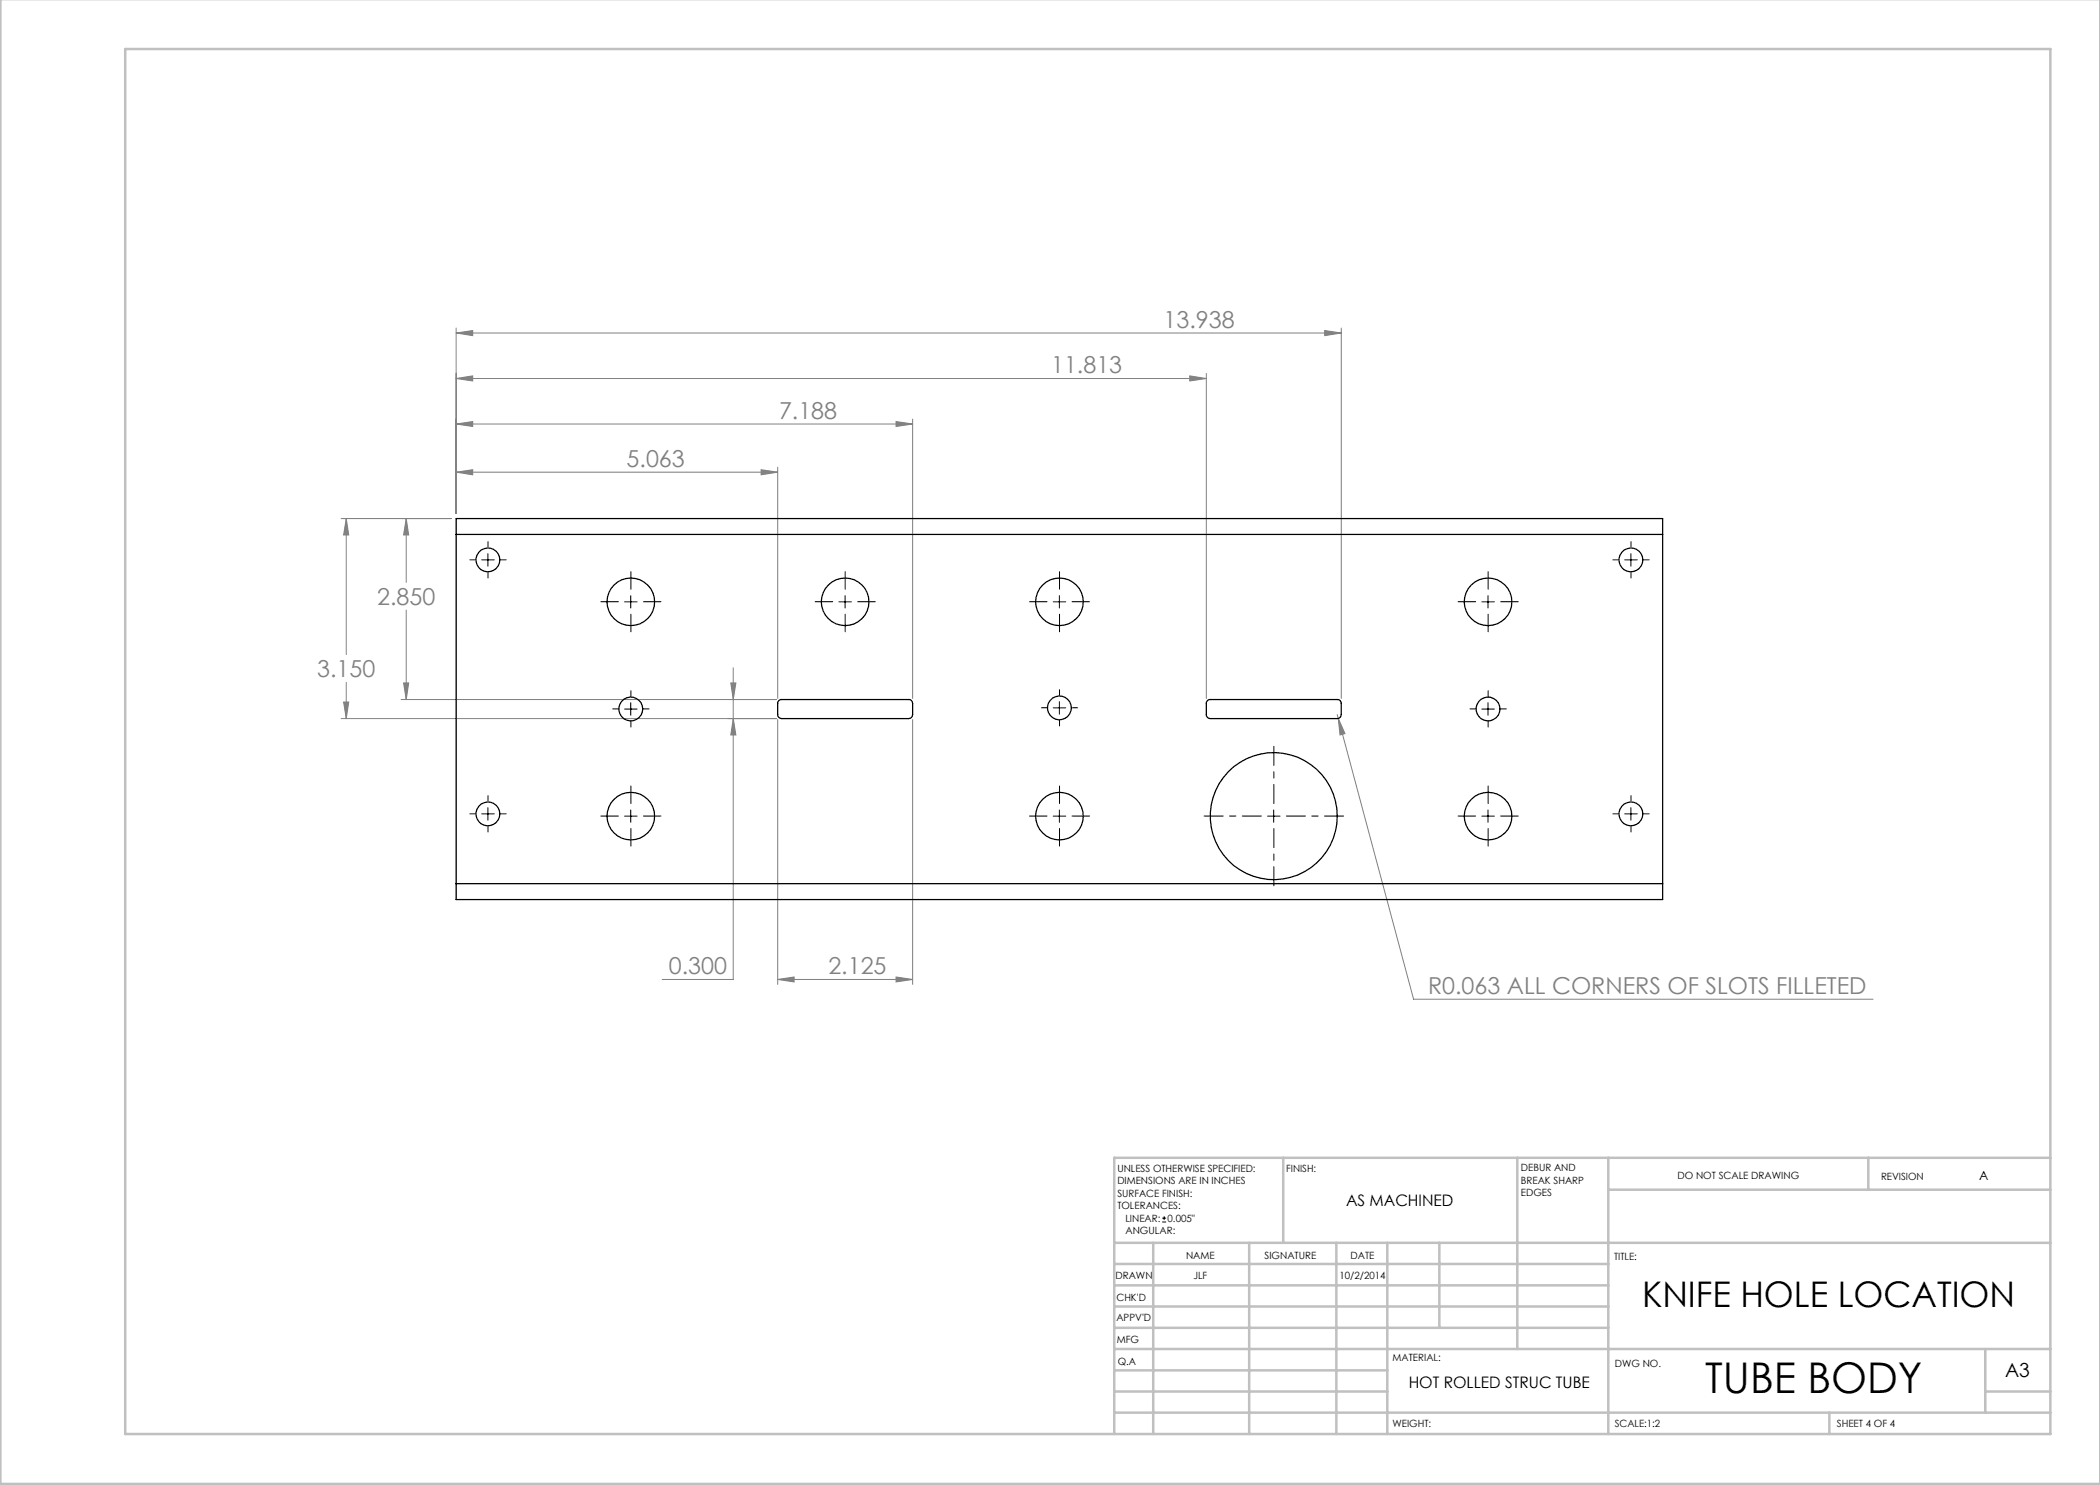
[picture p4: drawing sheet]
<svg xmlns="http://www.w3.org/2000/svg" width="420mm" height="297mm" viewBox="0 0 420 297" stroke-linecap="round" stroke-linejoin="round" font-family="sans-serif">
<g fill="none" stroke="#000" stroke-width=".2">
<path d="M96.3 112h2.5M97.6 110.7v2.5M126.2 119.1v2.5M169 119.1v2.5M211.9 119.1v2.5M297.6 119.1v2.5M324.9 112h2.5M326.2 110.7v2.5M124.9 120.4h2.5M167.8 120.4h2.5M210.6 120.4h2.5M296.4 120.4h2.5"/>
<path d="M124.9 141.8h2.5M126.2 140.5v2.5M210.6 141.6h2.5M211.9 140.3v2.5M296.4 141.8h2.5M297.6 140.5v2.5M96.3 162.8h2.5M97.6 161.5v2.5M124.9 163.2h2.5M126.2 162v2.5M210.6 163.2h2.5M211.9 162v2.5"/>
<path d="M253.5 163.2h2.5M254.7 162v2.5M296.4 163.2h2.5M297.6 162v2.5M324.9 162.8h2.5M326.2 161.5v2.5M232.4 244.4h.8M232.4 243.6h.8M232.8 243.2v.8"/>
</g>
<g fill="none" stroke="#808080" stroke-width=".2">
<path d="M91.2 75.7l3.3-.5v1zM91.2 66.6l3.3-.5v1zM91.2 65.6v37.1M91.2 75.7h150.1M91.2 66.6h177.1M237.9 75.2l3.4 .5-3.4 .5zM241.3 74.7v65M264.9 66.1l3.4 .5-3.4 .5zM268.3 65.6v74.1M91.2 94.4l3.3-.5v1.1zM91.2 84.8l3.3-.5v1zM91.2 94.4h64.3"/>
<path d="M91.2 84.8h91.3M152.2 93.9l3.3 .5-3.3 .6zM155.5 93.4v46.3M179.2 84.3l3.3 .5-3.3 .5zM182.5 83.8v55.9M68.2 103.7h22M69.3 103.7l.4 3.3h-1zM69.3 103.7v27.2M81.2 103.7l.5 3.3h-1zM81.2 103.7v12.8M69.3 136.5v7.2M80.2 139.9h75.1"/>
<path d="M80.7 136.6h1l-.5 3.3zM81.2 122v17.9M146.2 136.6h1l-.6 3.3zM146.6 133.6v62.3h-14.2M68.2 143.7h87.1M68.7 140.4h1l-.4 3.3zM146.6 143.7l.6 3.3h-1zM155.5 143.9v53M182.5 143.9v53M267.4 142.9l.3 .8M267.7 143.7l1.3 3-1 .3zM267.7 143.7l15 56.1h91.9"/>
<path d="M155.5 195.9l3.3-.5v1zM155.5 195.9h27M179.2 195.4l3.3 .5-3.3 .5z"/>
</g>
<g fill="none" stroke="#000" stroke-width=".2" stroke-dasharray="15.2 1.3 1.3 1.3">
<path d="M95.1 112h-1.1M97.6 109.5v-1.2M97.6 114.5v1.1M100.1 112h1.1M126.2 117.8v-3.5M169 117.8v-3.5M211.9 117.8v-3.5M297.6 117.8v-3.5M323.7 112h-1.1M326.2 109.5v-1.2M326.2 114.5v1.1M328.7 112h1.1"/>
<path d="M123.7 120.3h-3.5M126.2 122.8v3.6M126.2 139.3v-1.2M128.7 120.3h3.5M166.5 120.3h-3.5M169 122.8v3.6M171.5 120.3h3.6M209.4 120.3h-3.5M211.9 122.8v3.6M211.9 139.1v-1.2M214.4 120.3h3.5M295.1 120.3h-3.5"/>
<path d="M297.6 122.8v3.6M297.6 139.3v-1.2M300.1 120.3h3.5M123.7 141.8h-1.2M126.2 144.3v1.1M128.7 141.8h1.1M209.4 141.6h-1.1M211.9 144.1v1.1M214.4 141.6h1.1M295.1 141.8h-1.1M297.6 144.3v1.1M300.1 141.8h1.2"/>
<path d="M95.1 162.8h-1.1M97.6 160.3v-1.2M97.6 165.3v1.1M100.1 162.8h1.1M123.7 163.2h-3.5M126.2 160.7v-3.5M126.2 165.7v3.5M128.7 163.2h3.5M209.4 163.2h-3.5M211.9 160.7v-3.5M211.9 165.7v3.5M214.4 163.2h3.5"/>
<path d="M295.1 163.2h-3.5M297.6 160.7v-3.5M297.6 165.7v3.5M300.1 163.2h3.5M323.7 162.8h-1.1M326.2 160.3v-1.2M326.2 165.3v1.1M328.7 162.8h1.1"/>
</g>
<path d="M252.3 163.2h-11.5M254.8 160.7v-11.4M254.8 165.7v11.5M257.3 163.2h11.4" fill="none" stroke="#000" stroke-width=".2" stroke-dasharray="15.2 1.3 1.3 1.3" stroke-dashoffset="11.4"/>
<g fill="none" stroke="#c0c0c0" stroke-width=".5">
<path d="M.1 -.1v296.9h419.9M25 9.8h385.1v277h-385.1zM256.6 231.6v17M303.5 231.6v38.2M321.7 231.6v55.2M321.7 237.9h88.4M373.7 231.6v6.3M410.1 231.6h-187.3v55.2M222.8 248.6h187.3M222.8 257.1h98.9M222.8 252.8h98.9M230.6 248.6v38.2"/>
<path d="M249.8 248.6v38.2M267.3 248.6v38.2M277.5 248.6v38.2M287.9 248.6v17M222.8 265.6h98.9M222.8 261.3h98.9M222.8 278.3h54.7M222.8 274.1h54.7M222.8 269.8h187.3M397.1 278.3h13M397.1 269.8v12.7M222.8 282.5h187.3"/>
<path d="M365.9 282.5v4.3"/>
</g>
<path d="M155.5 195.9l3.3-.5v1zM179.2 195.4l3.3 .5-3.3 .5zM146.2 136.6h1l-.6 3.3zM146.6 143.7l.6 3.3h-1zM91.2 94.4l3.3-.5v1.1zM152.2 93.9l3.3 .5-3.3 .6zM91.2 84.8l3.3-.5v1zM179.2 84.3l3.3 .5-3.3 .5zM91.2 75.7l3.3-.5v1zM237.9 75.2l3.4 .5-3.4 .5zM91.2 66.6l3.3-.5v1zM264.9 66.1l3.4 .5-3.4 .5zM81.2 103.7l.5 3.3h-1zM80.7 136.6h1l-.5 3.3zM69.3 103.7l.4 3.3h-1zM68.7 140.4h1l-.4 3.3zM267.7 143.7l.3 3.3 1-.3z" fill="#808080"/>
<g fill="none" stroke="#000" stroke-width=".25">
<path d="M91.2 106.9v-3.2h241.3v3.2M91.2 106.9v69.8M91.2 106.9h241.3M332.5 106.9v69.8M155.8 140.1l.4-.2h25.5a.78 .78 0 0 1 .8 .8v2.2a.85 .85 0 0 1-.8 .8h-25.4a.78 .78 0 0 1-.8-.8v-2.4zM241.5 140.1l.4-.2h25.5a.78 .78 0 0 1 .9 .8v2.2a.85 .85 0 0 1-.9 .8h-25.4a.78 .78 0 0 1-.7-.8v-2.4zM91.2 176.7v3.2h241.3v-3.2M91.2 176.7h241.3"/>
<circle cx="97.6" cy="112" r="2.39"/>
<circle cx="326.2" cy="112" r="2.39"/>
<circle cx="126.2" cy="120.4" r="4.8"/>
<circle cx="169" cy="120.4" r="4.8"/>
<circle cx="211.9" cy="120.4" r="4.8"/>
<circle cx="297.6" cy="120.4" r="4.8"/>
<circle cx="126.2" cy="141.8" r="2.39"/>
<circle cx="211.9" cy="141.6" r="2.38"/>
<circle cx="297.6" cy="141.8" r="2.39"/>
<circle cx="97.6" cy="162.8" r="2.39"/>
<circle cx="126.2" cy="163.2" r="4.8"/>
<circle cx="211.9" cy="163.2" r="4.8"/>
<circle cx="254.7" cy="163.2" r="12.7"/>
<circle cx="297.6" cy="163.2" r="4.8"/>
<circle cx="326.2" cy="162.8" r="2.39"/>
</g>
<text font-size="8.5" x="341.1" y="278.5">TUBE BODY</text>
<text font-size="7.1" x="328.4" y="261.3">KNIFE HOLE LOCATION</text>
<g font-size="4.7" fill="#808080">
<text x="232.7" y="65.6">13.938</text>
<text x="210.2" y="74.7">11.813</text>
<text x="155.8" y="83.8">7.188</text>
<text x="125.3" y="93.4">5.063</text>
<text x="75.4" y="121">2.850</text>
<text x="63.4" y="135.4">3.150</text>
<text x="133.8" y="194.9">0.300</text>
<text x="165.7" y="194.9">2.125</text>
<text x="285.6" y="198.8">R0.063 ALL CORNERS OF SLOTS FILLETED</text>
</g>
<text font-size="3.9" x="401" y="275.4">A3</text>
<g font-size="3.2">
<text x="269.2" y="241.2">AS MACHINED</text>
<text x="281.7" y="277.7">HOT ROLLED STRUC TUBE</text>
</g>
<text font-size="2.5" x="395.8" y="235.9">A</text>
<g font-size="2">
<text x="223.5" y="234.4">UNLESS OTHERWISE SPECIFIED:</text>
<text x="223.5" y="236.9">DIMENSIONS ARE IN INCHES</text>
<text x="223.5" y="239.4">SURFACE FINISH:</text>
<text x="257.2" y="234.4">FINISH:</text>
<text x="304.2" y="234.3">DEBUR AND</text>
<text x="304.2" y="236.8">BREAK SHARP</text>
<text x="304.2" y="239.3">EDGES</text>
<text x="335.5" y="235.8">DO NOT SCALE DRAWING</text>
<text x="376.2" y="236">REVISION</text>
<text x="223.5" y="241.9">TOLERANCES:</text>
<text x="225.1" y="244.4">LINEAR:</text>
<text x="233.5" y="244.4">0.005&quot;</text>
<text x="225.1" y="246.9">ANGULAR:</text>
<text x="237.2" y="251.8">NAME</text>
<text x="252.9" y="251.7">SIGNATURE</text>
<text x="270.1" y="251.7">DATE</text>
<text x="223.1" y="255.9">DRAWN</text>
<text x="238.7" y="255.9">JLF</text>
<text x="267.9" y="255.7">10/2/2014</text>
<text x="322.8" y="252">TITLE:</text>
<text x="223.3" y="260.1">CHK'D</text>
<text x="223.3" y="264.2">APPV'D</text>
<text x="223.3" y="268.6">MFG</text>
<text x="223.5" y="272.9">Q.A</text>
<text x="278.5" y="272.3">MATERIAL:</text>
<text x="323" y="273.4">DWG NO.</text>
<text x="278.5" y="285.3">WEIGHT:</text>
<text x="323" y="285.4">SCALE:1:2</text>
<text x="367.4" y="285.4">SHEET 4 OF 4</text>
</g>
</svg>
